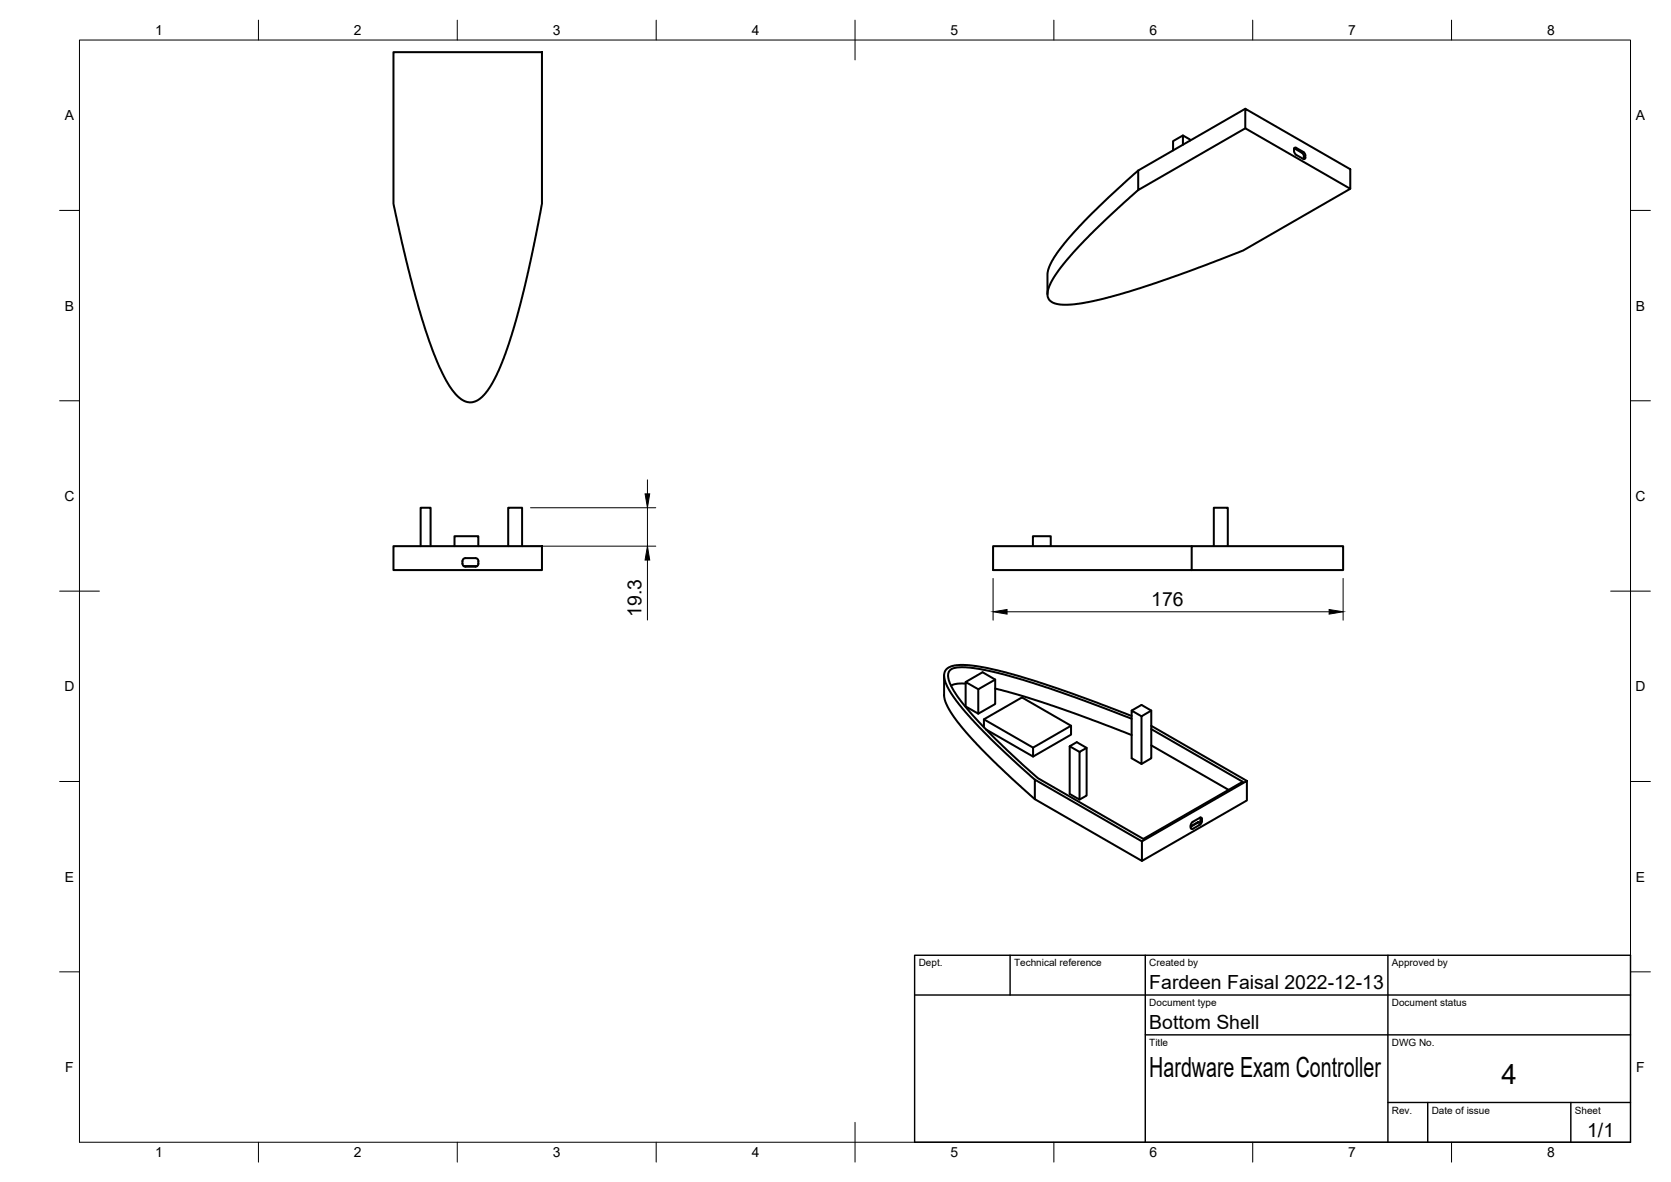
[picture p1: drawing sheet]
<svg xmlns="http://www.w3.org/2000/svg" width="420mm" height="297mm" viewBox="0 0 420 297" stroke-linecap="round" stroke-linejoin="round" font-family="sans-serif">
<!-- layer: Visible -->
<g fill="none" stroke="#000" stroke-width=".51">
<path d="M98.9 13.1h37.4v38.1l-3.7 18.1-1.8 7.4-2.1 7.4-2 5.8-1.8 4.3-1.6 2.9-1.9 2.4a4.1 4.1 0 0 1-6.5-.1l-2-2.5-2.4-4.6-1.6-4-1.8-5.1-2.5-8.1-2-7.6-3.7-16.3zM297.4 34l-2.4 1.5v2.3M299.2 35.3v-.2l-1.8-1.1v2.4M313.1 27.3l26.4 15.2v4.9l-26.4-15.2zM313.1 27.3l-26.9 15.5v5l26.9-15.6M325.4 37.3l1.9 1.1M325.5 37.2h.4l1.8 1 .5 .6a.97 .97 0 0 1-.2 1.2l-2.3-1.3-.3-.7zM327.3 38.4l.5 .6v1M286.2 42.8l-7.4 6.8-5.1 4.9-4.8 5.2-2.8 3.4-1.6 2.4-1 2.3-.1 1v5.1M339.5 47.4l-26.9 15.6-10 3.8-16.1 5.7-10.2 2.8-4 .9-4 .4-2.8-.3-1.4-.7-.7-1.3 .3-1.9 1.1-2.4 2.2-3.1 2.8-3.3 5.3-5.6 11.1-10.2M98.9 137.3h37.4v6h-37.4zM105.8 137.3v-9.7h2.5v9.7"/>
<path d="M114.3 137.3v-2.5h6v2.5M127.8 137.3v-9.7h3.5v9.7M259.7 137.3v-2.5h4.5v2.5M299.6 137.3h-49.9v6h49.9v-6h38.1v6h-38.1M305.2 137.3v-9.7h3.5v9.7M116.6 142.3h3.4M119.5 140.3h-2.5a.79 .79 0 0 0-.7 .7 1.09 1.09 0 0 0 .4 1.3l2.8 .1M119.5 140.3a.75 .75 0 0 1 .8 .7M120.3 141v.7M120.3 141.6a.75 .75 0 0 1-.8 .8M237.4 169.8v5.1l.1 .9 .9 2 2 3.1 2.6 3.3 5 5.3 5.9 5.6 6.3 5.7M242.8 171.4l4.3-2.5 3.1 1.9v6.1l-4.2 2.5"/>
<path d="M242.8 171.8h-2.1l-1.6 .5M250.2 170.8l-4.2 2.4v6.2l-3.2-1.9v-6.1l3.2 1.8M250.2 173l7.1 2 7.5 2.4 19.7 7.3M284.5 178.6l2.5-1.4 2.5 1.4v11.9l-2.5 1.5M284.5 179.9l-18.2-6.8-9.6-3-5.8-1.6-5.6-1.1-3.8-.3-2.5 .4-.7 .4-.7 .8a6.3 6.3 0 0 0 1.4 5.3l2.9 4 4.4 4.8 5.8 5.8 8.1 7.3M289.5 178.6l-2.5 1.4v12l-2.5-1.5v-11.9l2.5 1.4M247.4 182.8v-2l12.4 7.1v2.2l-11.9-6.8M247.4 180.8l9.6-5.5 12.3 7.1v2.2l-9.5 5.5M269 187.5l1.7-1 2.5 1.4v12l-1.8 1M269.3 182.4l-9.5 5.5M273.2 187.9l-1.8 1.1v11.9l-2.4-1.4v-12l2.4 1.5M284.5 180.6l-19.5-7.2-12.8-4-5.4-1.2-4-.5-2.8 .2-.9 .3-.5 .6a5.2 5.2 0 0 0 1.1 4.6l3 4.2 4.4 4.9 6.2 6.1 7.7 7 26.5 15.2 25-14.3-23-13.3"/>
<path d="M289.5 187.3l19.4 11.2M289.5 182.4l24 13.8M287.1 211.4l26.4-15.2v5l-26.4 15.2zM287.1 211.4l-26.9-15.5v4.9l26.9 15.6M299.9 206.5l-.5 .7a.97 .97 0 0 0 .3 1.1l2-1M301 206.8l-1.6 1M301.3 206.6l-1.9 1.1M301.3 206.5l-.3 .3M301.7 205.5l-1.8 1M301.7 205.5h.5v.8l-.1 .6-.4 .4M301.8 205.4v1.2l-.2 .2-.3-.2"/>
</g>
<!-- layer: Visible Narrow -->
<path d="M325.9 37.2l-.3 .1M327.7 38.2l-.4 .2M328.2 39.6l-.3 .2M328.2 39.1l-.3 .2M299.4 208l.5 .3M301 206.8l.7 .5M301.9 206.1l.3 .2M301.9 205.6l.3 .2" fill="none" stroke="#000" stroke-width=".25"/>
<!-- layer: BORDER -->
<g fill="none" stroke="#000" stroke-width=".25">
<path d="M20 10.1h390v276.9h-390zM65 5.1v5M115 5.1v5M165 5.1v5M215 5.1v10M265 5.1v5M315 5.1v5M365 5.1v5M15 52.9h5M410 52.9h5M15 100.7h5M410 100.7h5"/>
<path d="M15 148.6h10M405 148.6h10M15 196.4h5M410 196.4h5M15 244.2h5M410 244.2h5M65 287v5M115 287v5M165 287v5M215 282.1v9.9M265 287v5M315 287v5"/>
<path d="M365 287v5"/>
</g>
<!-- layer: TITLEBLOCK -->
<path d="M230 240.1h180v46.9h-180zM230 250h180M254 240.1v9.9M288 240.1v46.9M349 240.1v46.9M288 260.1h122M349 277.1h61M359 277.1v9.9M395 277.1v9.9" fill="none" stroke="#000" stroke-width=".36"/>
<!-- layer: FD_Dimensions -->
<path d="M133.4 127.6h31.5M133.4 137.3h31.5M162.8 120.6v3.5M162.8 127.6v9.7M162.8 140.7v15.1M249.7 145.4v10.5M253.2 153.7h81M337.7 145.4v10.5" fill="none" stroke="#000" stroke-width=".25"/>
<path d="M162.2 124.1h1.2l-.6 3.5zM162.8 137.3l.6 3.4h-1.2zM249.7 153.7l3.5-.5v1.1zM334.2 153.2l3.5 .5-3.5 .6z" fill="#000" stroke="#000" stroke-width=".25"/>
<g font-size="7">
<text x="289" y="270.6">Hardware Exam Controller</text>
<text x="377.5" y="272.3">4</text>
</g>
<g font-size="4.9">
<text x="161.3" y="154.9" transform="rotate(-90 161.3 154.9)">19.3</text>
<text x="289.5" y="152.3">176</text>
<text x="289" y="248.5">Fardeen Faisal 2022-12-13</text>
<text x="289" y="258.6">Bottom Shell</text>
<text x="399.1" y="285.7">1/1</text>
</g>
<g font-size="3.5">
<text x="39" y="8.8">1</text>
<text x="89" y="8.8">2</text>
<text x="139" y="8.8">3</text>
<text x="189" y="8.8">4</text>
<text x="239" y="8.8">5</text>
<text x="289" y="8.8">6</text>
<text x="339" y="8.8">7</text>
<text x="389" y="8.8">8</text>
<text x="16.3" y="30.2">A</text>
<text x="411.3" y="30.2">A</text>
<text x="16.3" y="78">B</text>
<text x="411.3" y="78">B</text>
<text x="16.2" y="125.9">C</text>
<text x="411.2" y="125.9">C</text>
<text x="16.2" y="173.7">D</text>
<text x="411.2" y="173.7">D</text>
<text x="16.3" y="221.6">E</text>
<text x="411.3" y="221.6">E</text>
<text x="16.4" y="269.4">F</text>
<text x="411.4" y="269.4">F</text>
<text x="39" y="290.8">1</text>
<text x="89" y="290.8">2</text>
<text x="139" y="290.8">3</text>
<text x="189" y="290.8">4</text>
<text x="239" y="290.8">5</text>
<text x="289" y="290.8">6</text>
<text x="339" y="290.8">7</text>
<text x="389" y="290.8">8</text>
</g>
<g font-size="2.5">
<text x="231" y="242.9">Dept.</text>
<text x="255" y="242.9">Technical reference</text>
<text x="289" y="242.9">Created by</text>
<text x="350" y="242.9">Approved by</text>
<text x="289" y="252.8">Document type</text>
<text x="350" y="252.8">Document status</text>
<text x="289" y="262.9">Title</text>
<text x="350" y="262.9">DWG No.</text>
<text x="350" y="279.9">Rev.</text>
<text x="360" y="279.9">Date of issue</text>
<text x="396" y="279.9">Sheet</text>
</g>
</svg>
